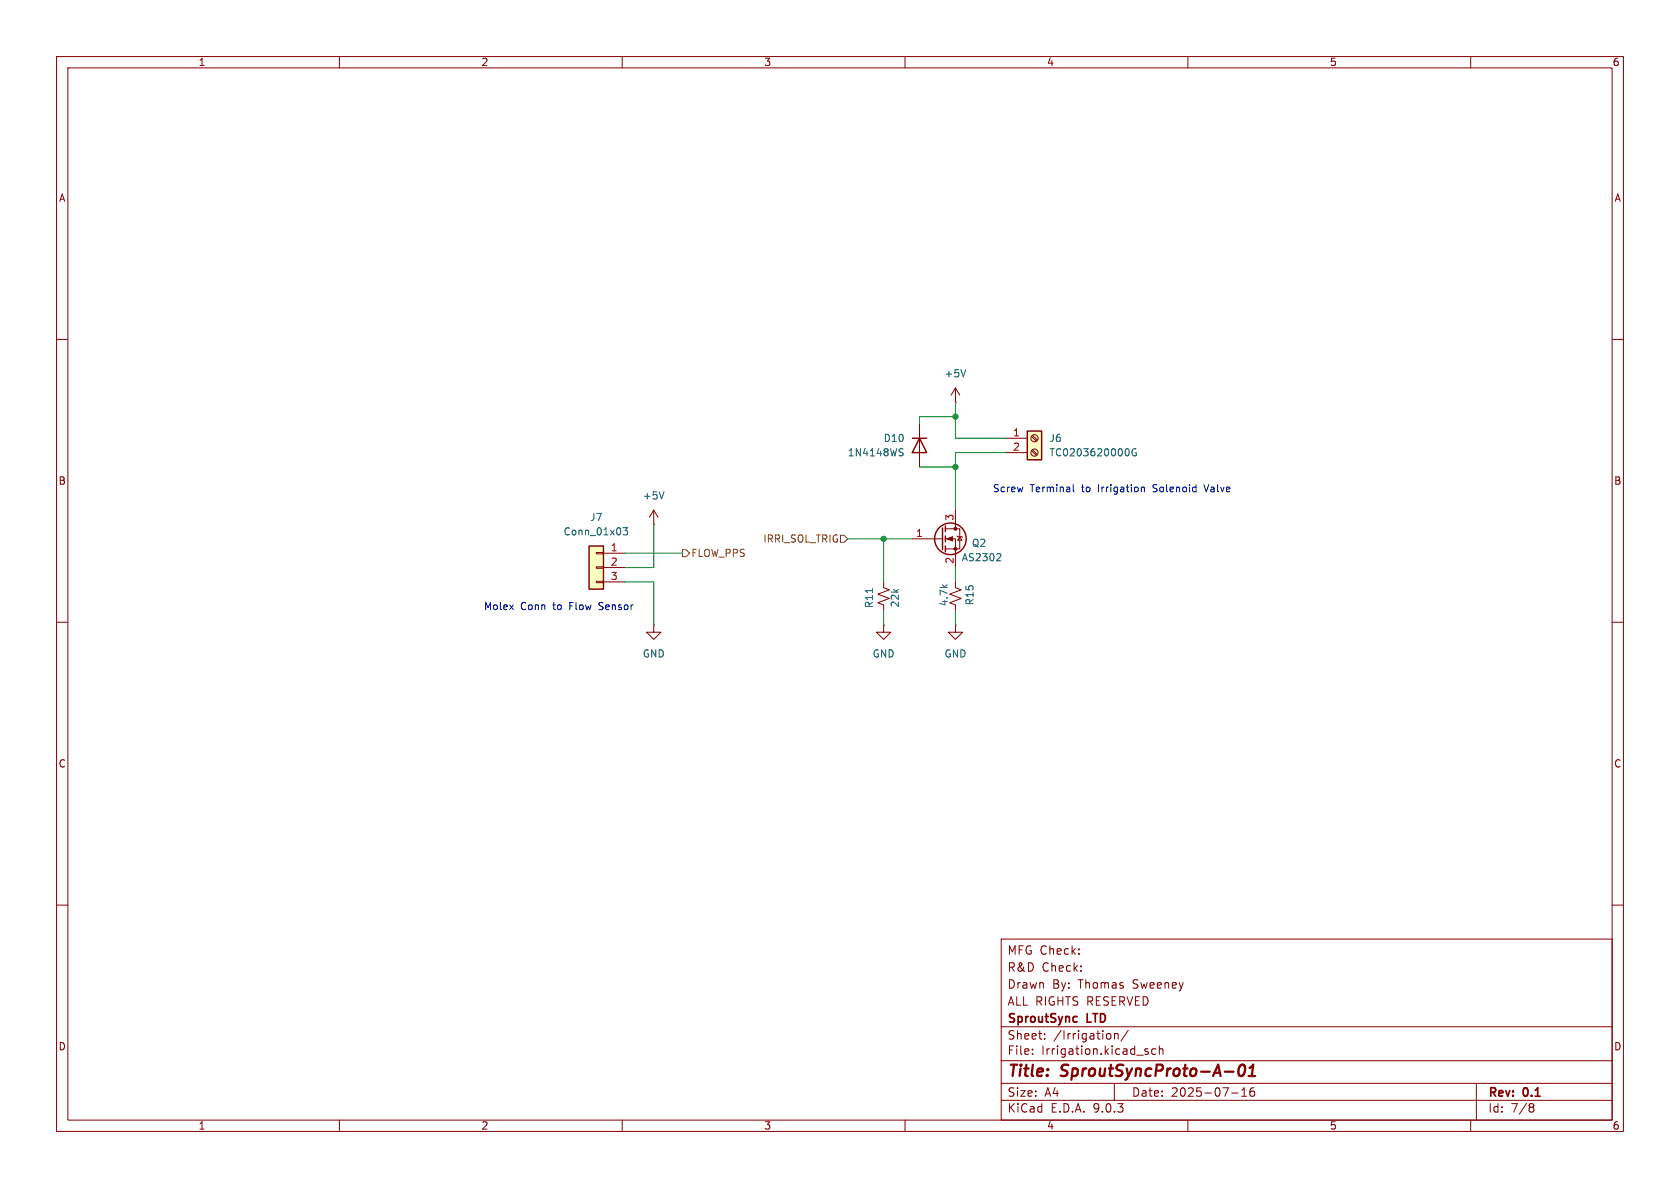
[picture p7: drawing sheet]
<svg xmlns="http://www.w3.org/2000/svg" width="297mm" height="210mm" viewBox="0 0 297 210" stroke-linecap="round" stroke-linejoin="round" font-family="sans-serif">
<g fill="none" stroke="#840000" stroke-width=".18">
<path d="M10 10h277v190h-277zM12 12h273v186h-273zM60 10v2M110 10v2M160 10v2M210 10v2M260 10v2M10 60h2M168.9 71.1h.1M168.9 68.6l-.8 1.3M168.9 68.6l.8 1.3M168.9 68.6v2.5"/>
<path d="M285 60h2M161.3 95.3h5.3M167.1 93.5h2.6v3.5h-2.6M167.1 95.3h1.8v5M168.9 90.2v3.3M169.2 94.7l.1 .2h.8l.1 .1M169.7 94.9l.4 .6h-.8zM10 110h2M285 110h2M10 160h2M177 166h108v32h-108zM285 160h2"/>
<path d="M60 198v2M110 198v2M160 198v2M177 194.5h108M177 191.5h108M177 187.5h108M177 181.5h108M182.5 186.3v.1M182.5 185.5v.1M184.7 183.6v.1M184.7 182.8v.1M196.2 182.8l.2 .2v.4l-.2 .2"/>
<path d="M197 191.5v3M197 182.8l.2-.1 .4 .1 .1 .9M197 182.7v1M199.5 182.1l-1.3 2M202.6 185.9l.4 .1v.2l-.2 .2h-.3M202.6 185.4l.4 .1M204.3 185.5l-.4-.1-.3 .3v.4l.1 .2h.6M205 185.5l.2-.1 .3 .1 .1 .9M205 184.9v1.5M210 198v2M217.7 193.2h1.2M219.5 193.8h.9"/>
<path d="M219.5 192.7l.5-.4v1.5M221.7 192.3a.59 .59 0 0 0-.7 .6v.6l.1 .2 .4 .1 .2-.1 .1-.5-.1-.3h-.5l-.2 .3M260 198v2M261 191.5v6.5M270.6 195.1l.4 .1 .2 .2-.3 .3M270.6 195.7h.3M270.9 195.7l.2 .2 .1 .4-.2 .2-.4 .1"/>
</g>
<path d="M219.2 188.4a.46 .46 0 0 1 .5-.2 .46 .46 0 0 1 .4 .4 1.15 1.15 0 0 1-.8 1.6l-.2-.1a1.54 1.54 0 0 1 .1-1.7zM220.7 190.2h1.2M220.9 188.8l.7-.6-.3 2" fill="none" stroke="#840000" stroke-width=".4"/>
<path d="M190.3 179.7l.1 .1M190.4 180.6l-.1 .1" fill="none" stroke="#840000" stroke-width=".3"/>
<path d="M170.7 65.3l-.4 1.3M176.7 97.9l.2 .2v.3l-.8 .7h.8" fill="none" stroke="#006464" stroke-width=".18"/>
<g fill="none" stroke="#840000" stroke-width=".25">
<path d="M166.6 93.3v3.9M167.1 93v1M167.1 94.7v1.1M167.1 96.5v1"/>
<circle cx="168" cy="95.2" r="2.79"/>
</g>
<g fill="#840000" stroke="#840000" stroke-width=".18">
<path d="M167.4 95.3l1-.4v.7z"/>
<circle cx="168.9" cy="93.5" r=".25"/>
<circle cx="168.9" cy="97" r=".25"/>
</g>
<path d="M181.6 76.2h2.5v5.1h-2.5z" fill="#ffffc2"/>
<path d="M181.6 76.2h2.5v5.1h-2.5z" fill="none" stroke="#840000" stroke-width=".25"/>
<g fill="none" stroke="#840000" stroke-width=".18">
<path d="M177.8 77.5h3.8M182.3 77.1l.9 .9M182.3 79.7l.9 .8M182.5 77l.9 .8M182.5 79.5l.9 .8M177.8 80h3.8M115.6 110.5v1.3h1.2l-1.2 1.2-1.3-1.2h1.3M115.6 110.5h.1M156.2 110.5v1.3h1.3l-1.3 1.2-1.3-1.2h1.3M156.2 110.5h.1M156.2 102.9v1l1 .4-2 .7 2 .8-2 .8 1 .3v1.1M168.9 110.5v1.3h1.3l-1.3 1.2-1.3-1.2h1.3"/>
<path d="M168.9 110.5h.1"/>
<circle cx="182.9" cy="77.5" r=".63"/>
<circle cx="182.9" cy="80" r=".63"/>
</g>
<path d="M199.4 79.4l.2 .4-.2 .7M200.8 79.4a.59 .59 0 0 0-.7 .6 .59 .59 0 0 0 .7 .5l.1-.5h-.3M154.2 104.1v.7" fill="none" stroke="#006464" stroke-width=".18"/>
<path d="M104.1 96.5h2.6v7.6h-2.6z" fill="#ffffc2"/>
<path d="M161.3 77.5h2.5M162.6 77.5l1.2 2.5h-2.5zM104.1 96.5h2.6v7.6h-2.6z" fill="none" stroke="#840000" stroke-width=".25"/>
<path d="M162.6 74.9v7.7M105.4 97.7h1.3v.2h-1.3zM106.7 97.8h3.8M115.6 92.7h.1M115.6 90.2l-.8 1.2M115.6 90.2l.7 1.2M115.6 90.2v2.5M105.4 100.2h1.3v.3h-1.3zM105.4 102.7h1.3v.3h-1.3zM106.7 100.3h3.8M106.7 102.9h3.8M168.9 102.9v1l1 .4-2 .7 2 .8-2 .8 1 .3v1.1" fill="none" stroke="#840000" stroke-width=".18"/>
<path d="M159.2 79.9l.3 .1 .2 .3-.3 .3h-.3M159.2 79.3l.5 .1M110.2 93.3h.7l-.4 .5 .4 .1v.5l-.2 .2-.5-.2M117.4 86.9l-.4 1.3" fill="none" stroke="#006464" stroke-width=".18"/>
<path d="M120.6 97.2h.7l.6 .6-.6 .6h-.7zM148.6 94.6h.6l.7 .7-.7 .6h-.6z" fill="none" stroke="#725600" stroke-width=".18"/>
<path d="M168.9 71.1v6.4h8.9M168.9 73.7h-6.3v1.2M110.5 97.8h10.1M115.6 92.7v7.6h-5.1M149.9 95.3h11.4M156.2 95.3v7.6M162.6 82.6h6.3M177.8 80h-8.9v10.2M110.5 102.9h5.1v7.6M156.2 108v2.5M168.9 100.3v2.6M168.9 108v2.5" fill="none" stroke="#009600" stroke-width=".18"/>
<path d="M189.7 85.7v1.1l.2 .1M201.8 86.2l.1-.1 .4 .1v.7M212.8 85.7l.5 1.2" fill="none" stroke="#0000c2" stroke-width=".18"/>
<g fill="#009600" stroke="#009600" stroke-width=".18">
<circle cx="168.9" cy="82.6" r=".46"/>
<circle cx="168.9" cy="73.7" r=".46"/>
<circle cx="156.2" cy="95.3" r=".46"/>
</g>
<g font-size="2.8" fill="#840000">
<text x="178" y="190.9">Title:</text>
<text x="187.7" y="190.9">SproutSyncProto-A-01</text>
</g>
<g font-size="2.1" fill="#840000">
<text x="178" y="172">R&amp;D</text>
<text x="178" y="169">MFG Check:</text>
<text x="184.2" y="172">Check:</text>
<text x="178" y="178">ALL RIGHTS RESERVED</text>
<text x="178" y="175">Drawn</text>
<text x="186" y="175">By:</text>
<text x="190.7" y="175">Thomas</text>
<text x="200.4" y="175">Sweeney</text>
<text x="178" y="184">Sheet:</text>
<text x="178" y="181.2">SproutSync</text>
<text x="186.2" y="184">/Irrigation/</text>
<text x="192.2" y="181.2">LTD</text>
<text x="178" y="186.7">File:</text>
<text x="184.1" y="186.7">Irrigation.kicad_sch</text>
<text x="178" y="196.9">KiCad</text>
<text x="178" y="194.1">Size:</text>
<text x="184.7" y="194.1">A4</text>
<text x="185.7" y="196.9">E.D.A.</text>
<text x="193.3" y="196.9">9.0.3</text>
<text x="200" y="194.1">Date:</text>
<text x="207" y="194.1">2025-07-16</text>
<text x="263" y="194.3">Rev:</text>
<text x="263" y="196.9">Id:</text>
<text x="267.1" y="196.9">7/8</text>
<text x="269.4" y="194.3">0.1</text>
</g>
<g font-size="1.8" fill="#840000">
<text x="35" y="11.9">1</text>
<text x="85" y="11.9">2</text>
<text x="135" y="11.9">3</text>
<text x="185" y="11.9">4</text>
<text x="235" y="11.9">5</text>
<text x="285" y="11.9">6</text>
<text x="10.3" y="35.9">A</text>
<text x="285.3" y="35.9">A</text>
<text x="10.3" y="85.9">B</text>
<text x="285.3" y="85.9">B</text>
<text x="10.3" y="135.9">C</text>
<text x="285.3" y="135.9">C</text>
<text x="10.3" y="185.9">D</text>
<text x="285.3" y="185.9">D</text>
<text x="35" y="199.9">1</text>
<text x="85" y="199.9">2</text>
<text x="135" y="199.9">3</text>
<text x="185" y="199.9">4</text>
<text x="235" y="199.9">5</text>
<text x="285" y="199.9">6</text>
</g>
<g font-size="1.8" fill="#006464">
<text x="166.9" y="66.9">+5V</text>
<text x="149.8" y="80.9">1N4148WS</text>
<text x="156.1" y="78.3">D10</text>
<text x="185.4" y="78.3">J6</text>
<text x="185.4" y="80.9">TC0203620000G</text>
<text x="113.5" y="88.5">+5V</text>
<text x="99.5" y="94.8">Conn_01x03</text>
<text x="104.2" y="92.3">J7</text>
<text x="169.9" y="99.4">AS2302</text>
<text x="171.7" y="96.9">Q2</text>
<text x="154.5" y="107.6" transform="rotate(-90 154.5 107.6)">R11</text>
<text x="159.1" y="107.5" transform="rotate(-90 159.1 107.5)">22k</text>
<text x="167.7" y="107.3" transform="rotate(-90 167.7 107.3)">4.7k</text>
<text x="172.3" y="107.1" transform="rotate(-90 172.3 107.1)">R15</text>
<text x="113.5" y="116.4">GND</text>
<text x="154.2" y="116.4">GND</text>
<text x="166.9" y="116.4">GND</text>
</g>
<g font-size="1.8" fill="#a90000">
<text x="179" y="77.2">1</text>
<text x="179" y="79.8">2</text>
<text x="161.9" y="95">1</text>
<text x="168.7" y="92.1" transform="rotate(-90 168.7 92.1)">3</text>
<text x="107.9" y="97.5">1</text>
<text x="107.9" y="100.1">2</text>
<text x="168.7" y="99.8" transform="rotate(-90 168.7 99.8)">2</text>
<text x="107.9" y="102.6">3</text>
</g>
<g font-size="1.8" fill="#0000c2">
<text x="175.4" y="87.2">Screw</text>
<text x="182.1" y="87.2">Terminal</text>
<text x="191.4" y="87.2">to</text>
<text x="194.4" y="87.2">Irrigation</text>
<text x="204.3" y="87.2">Solenoid</text>
<text x="213.6" y="87.2">Valve</text>
<text x="85.5" y="108.1">Molex</text>
<text x="92" y="108.1">Conn</text>
<text x="97.9" y="108.1">to</text>
<text x="100.9" y="108.1">Flow</text>
<text x="106.4" y="108.1">Sensor</text>
</g>
<g font-size="1.8" fill="#725600">
<text x="122.1" y="98.7">FLOW_PPS</text>
<text x="134.8" y="96.1">IRRI_SOL_TRIG</text>
</g>
</svg>
